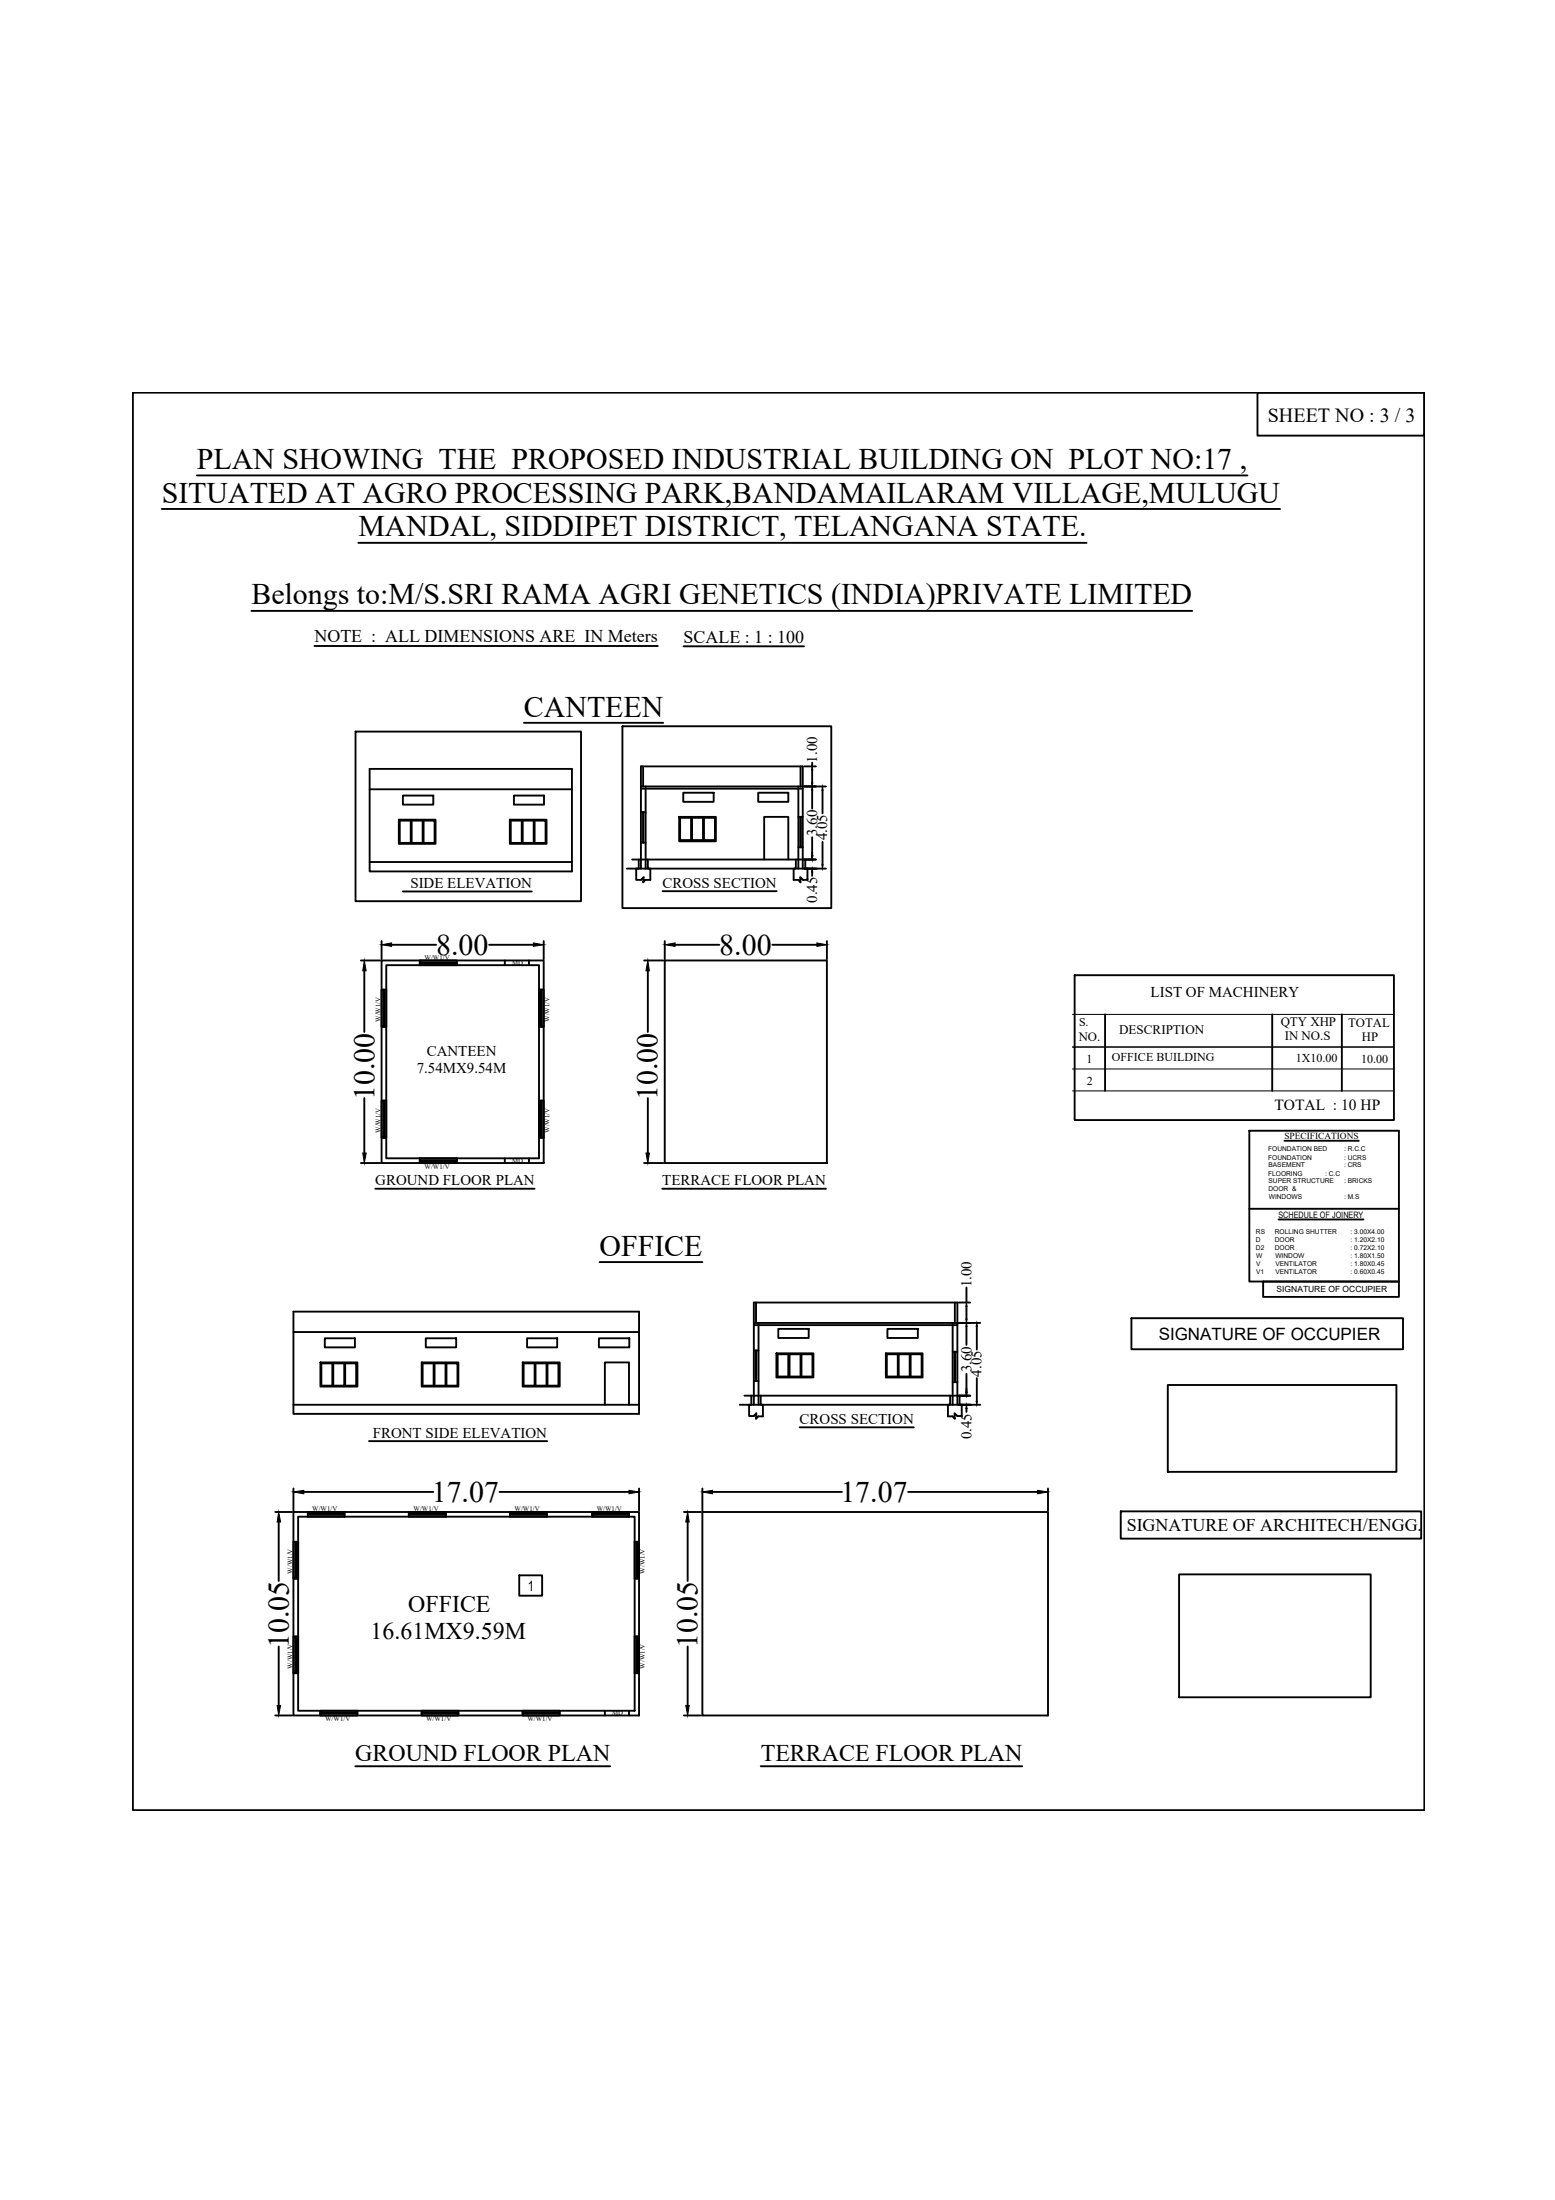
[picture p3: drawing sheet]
<svg xmlns="http://www.w3.org/2000/svg" width="210mm" height="297mm" viewBox="0 0 210 297" stroke-linecap="round" stroke-linejoin="round" font-family="sans-serif">
<!-- layer: 0 -->
<g fill="none" stroke="#000" stroke-width=".25">
<path d="M17.9 53h174.4v191.4h-174.4zM21.8 68.7h151M26.6 64.2h141.8M48.4 73.3h98.3M33.9 82.5h127M42.4 87.2h46.4M48 98.8h30.4v22.9h-30.4zM70.7 97.6h18.8M84 98.1h28.2v24.5h-28.2zM92.3 87.3h16.2M49.9 103.8h27.3v13.9h-27.3zM49.9 116.4h27.3"/>
<path d="M49.9 106.6h27.3M53.8 110.7h5v3.2h-5zM54 110.8h4.7v3h-4.7zM55.4 110.8v3M55.6 110.8v3M57.1 110.8v3M57.2 110.8v3M68.8 110.7h5v3.2h-5zM68.9 110.8h4.7v3h-4.7zM70.4 110.8v3M70.6 110.8v3M72 110.8v3"/>
<path d="M72.2 110.8v3M84.6 117.3h26.9M85.3 116h24.8M86.2 116v1.3M86.5 117.3v-13.8h21.9v13.8M86.5 106.2h21.9M86.5 106.5h21.9M86.5 113.8h.7M86.5 109.7h.7M86.8 103.5v2.7M86.8 109.7v4.1M86.9 109.7v4.1"/>
<path d="M87.2 106.2v11.1M87.4 116v1.3h.4v1.5h-.7l-.3 .3 .1-.7-.4 .4h-.6v-1.5M91.7 110.3h4.9v3.3h-4.9zM91.8 110.4h4.7v3h-4.7zM93.3 110.4v3M93.4 110.4v3M94.9 110.4v3M95 110.4v3M103.2 116v-5.7h3.2v5.7M107.4 116v1.3h-.3v1.5h.7l.3 .3-.1-.7 .4 .4h.6v-1.5M107.8 106.2v11.1M107.8 114.4h.6"/>
<path d="M107.8 110.3h.6M108 110.3v4.1M108.1 103.5v2.7M108.1 110.3v4.1M108.6 106.2h2.9M108.6 103.5h1.5M108.7 116v1.3M109.6 103v.5M109.6 103.9v1.8M109.6 106.7v2.5M109.6 113v2.5M109.6 117.7v.6"/>
<path d="M111 106.7v3.1M111 113.7v3.1M48.7 129.7h2.6M49.2 131.1v8.2M51.5 129.7h21.9v27.3h-21.9zM51.5 133.6h.6v5h-.6zM51.5 127.1v2.4M51.5 138.6h.6M51.8 133.6v5M51.9 133.6v5M52.1 130.3h20.7v26.1h-20.7zM52.9 127.6h6"/>
<path d="M54.4 120.4h17.4M56.7 129.7h5v.6h-5zM56.7 129.7v.6M56.7 130.1h5M56.7 129.9h5M66 127.6h6M68.1 129.7v.6M71.4 129.7v.6M72.8 133.6h.6v5h-.6zM72.8 138.6h.6M73 133.6v5M73.1 133.6v5"/>
<path d="M73.4 127.1v2.4M86.9 129.7h2.7M87.4 131.1v8.2M89.4 120.3h15.4M89.7 129.7h21.9v27.3h-21.9zM89.7 127.1v2.4M91.1 127.6h6M104.3 127.6h6M111.6 127.1v2.4M145.1 131.7h43.1v19.5h-43.1zM149.2 137v10.3M171.7 137v10.3"/>
<path d="M181.1 137v10.3M48.7 157h2.6M49.2 148.3v7.4M51.5 148.6h.6v5h-.6zM51.5 153.6h.6M51.8 148.6v5M51.9 148.6v5M56.7 156.4h5v.6h-5zM56.7 156.6h5M56.7 156.8h5M56.7 156.4v.6M68.1 156.4v.6"/>
<path d="M71.4 156.4v.6M72.8 148.6h.6v5h-.6zM72.8 153.6h.6M73 148.6v5M73.1 148.6v5M86.9 157h2.7M87.4 148.3v7.4M168.6 152.7h20.2v20.3h-20.2zM173.4 154h10M39.6 177.1h46.7v13.8h-46.7zM39.6 179.8h46.7M50.7 160.5h21.5"/>
<path d="M80.9 170.4h13.9M89.4 160.5h22.1M101.8 178.6h27.4M101.8 178.9h27.4M102.1 175.9v2.7M102.4 178.6v11.1M128.6 178.6v11.1M128.9 175.9v2.7M129.4 178.6h2.9M129.4 175.9h1.6M130.5 173.8v2.1M130.5 176.4v1.7"/>
<path d="M130.5 179.1v2.5M131.9 179.1v3.1M152.7 178h36.7v4.2h-36.7zM168.6 163.2h20.2M170.5 173h18.3v2.1h-18.3zM172.6 164.6h11.5M39.6 189.7h46.7M43.3 184h4.9v3.2h-4.9zM43.4 184.1h4.7v3h-4.7zM44.9 184.1v3M45 184.1v3M46.5 184.1v3"/>
<path d="M46.6 184.1v3M49.8 194.6h24.1M56.9 184h5v3.2h-5zM57.1 184.1h4.7v3h-4.7zM58.5 184.1v3M58.7 184.1v3M60.1 184.1v3M60.3 184.1v3M70.6 184h5v3.2h-5zM70.7 184.1h4.7v3h-4.7zM72.2 184.1v3M72.3 184.1v3"/>
<path d="M73.8 184.1v3M73.9 184.1v3M81.6 189.7v-5.7h3.3v5.7M99.9 189.7h32.4M100.5 188.4h30.5M101.4 188.4v1.3M101.8 189.7v-13.8h27.4v13.8M101.8 186.5h.6M101.8 182.3h.6M102 182.3v4.2M102.1 182.3v4.2M102.7 188.4v1.3h.3v1.5h-.7l-.2 .4v-.8l-.3 .4h-.7v-1.5"/>
<path d="M104.8 182.7h5v3.3h-5zM105 182.9h4.7v3h-4.7zM106.4 182.9v3M106.6 182.9v3M107.9 192.7h15.4M108.1 182.9v3M108.2 182.9v3M119.6 182.7h4.9v3.3h-4.9zM119.7 182.9h4.7v3h-4.7zM121.2 182.9v3M121.3 182.9v3M122.8 182.9v3"/>
<path d="M122.9 182.9v3M128.3 188.4v1.3h-.3v1.5h.6l.3 .4-.1-.8 .4 .4h.6v-1.5M128.6 186.6h.6M128.6 182.5h.6M128.8 182.5v4.1M128.9 182.5v4.1M129.5 188.4v1.3M130.5 185.5v2.5M130.5 190.2v.4M131.9 186.1v3.1M157.6 187h30.9v11.7h-30.9zM37.2 204.1h2.2"/>
<path d="M37.6 205.5v8M39.6 204.1h46.7v27.5h-46.7zM39.6 208.2h.6v4.9h-.6zM39.6 213.1h.6M39.6 201v3M39.9 208.2v4.9M40 208.2v4.9M40.2 204.8h45.5v26.2h-45.5zM41 201.4h17.5M41.6 204.1h4.9v.7h-4.9zM41.6 204.5h4.9M41.6 204.4h4.9"/>
<path d="M41.6 204.1v.7M55.2 204.1h5v.7h-5zM55.2 204.5h5M55.2 204.4h5M55.2 204.1v.7M67.4 201.4h17.5M68.9 204.1h4.9v.7h-4.9zM68.9 204.5h4.9M68.9 204.4h4.9M68.9 204.1v.7M70.1 212.7h3.1v2.7h-3.1zM80 204.1h4.9v.7h-4.9z"/>
<path d="M80 204.5h4.9M80 204.4h4.9M80 204.1v.7M85.7 208.2h.6v4.9h-.6zM85.7 213.1h.6M85.9 208.2v4.9M86 208.2v4.9M86.3 201v3M92.3 204.1h2.3M92.8 205.5v8M94.8 204.1h46.7v27.5h-46.7zM94.8 201v3"/>
<path d="M96.2 201.4h17.5M122.6 201.4h17.5M141.5 201v3M151.3 204.1h40.5v3.6h-40.5zM159.2 212.6h25.8v16.6h-25.8zM37.2 231.6h2.2M37.6 222.3v8M39.6 221h.6v4.9h-.6zM39.6 225.9h.6M39.9 221v4.9M40 221v4.9M43.3 231h4.9v.6h-4.9z"/>
<path d="M43.3 231.2h4.9M43.3 231.4h4.9M43.3 231v.6M47.9 238.5h34.5M56.9 231h5v.6h-5zM56.9 231.2h5M56.9 231.4h5M56.9 231v.6M70.6 231h5v.6h-5zM70.6 231v.6M70.6 231.2h5M70.6 231.4h5"/>
<path d="M81.6 231v.6M84.9 231v.6M85.7 221h.6v4.9h-.6zM85.7 225.9h.6M85.9 221v4.9M86 221v4.9M92.3 231.6h2.3M92.8 222.3v8M102.7 238.5h35.3"/>
</g>
<g fill="#000" stroke="#000" stroke-width=".13">
<path d="M109.5 115.5h.2l-.1 .5zM109.6 117.3l.1 .4h-.2zM109.6 106.2l.1 .5h-.2zM109.5 105.7h.2l-.1 .5zM109.6 103.5l.1 .4h-.2zM111 106.2l.1 .5h-.2zM110.9 116.8h.2l-.1 .5zM49.2 129.7l.2 1.4h-.4zM51.5 127.6l1.4-.3v.5zM72 127.3l1.4 .3-1.4 .2zM87.4 129.7l.3 1.4h-.5zM89.7 127.6l1.4-.3v.5z"/>
<path d="M110.3 127.3l1.3 .3-1.3 .2zM49 155.7h.4l-.2 1.3zM87.2 155.7h.5l-.3 1.3zM130.5 178.6v.5h-.1zM130.4 178.1h.1v.5zM130.5 175.9v.5h-.1zM131.9 178.6v.5h-.1zM130.4 188h.1v.4zM130.5 189.7v.5h-.1zM131.8 189.2h.1v.5zM37.6 204.1l.3 1.4h-.5zM39.6 201.4l1.4-.2v.5z"/>
<path d="M84.9 201.2l1.4 .2-1.4 .3zM92.8 204.1l.2 1.4h-.4zM94.8 201.4l1.4-.2v.5zM140.1 201.2l1.4 .2-1.4 .3zM37.4 230.3h.5l-.3 1.3zM92.6 230.3h.4l-.2 1.3z"/>
</g>
<path d="M144.8 137h43.4M144.8 141.4h43.4M144.8 144.3h43.4M144.8 147.3h43.4M188.8 152.6v.1" fill="none" stroke="#000" stroke-width=".13"/>
<!-- layer: 15.format -->
<path d="M169.7 53h22.6v5.8h-22.6zM54.4 107.4h4.1v1.2h-4.1zM69.4 107.4h4v1.2h-4zM92.2 107h4.1v1.3h-4.1zM102.3 107h4.1v1.3h-4.1zM105.1 179.4h4.1v1.3h-4.1zM119.8 179.4h4.1v1.3h-4.1zM43.8 180.7h4.1v1.2h-4.1zM57.5 180.7h4.1v1.2h-4.1zM71.1 180.7h4.1v1.2h-4.1zM80.8 180.7h4.1v1.2h-4.1z" fill="none" stroke="#000" stroke-width=".25"/>
<g font-size="4">
<text x="26.6" y="63.3">PLAN SHOWING THE PROPOSED INDUSTRIAL BUILDING ON PLOT NO:17 ,</text>
<text x="21.8" y="67.9">SITUATED AT AGRO PROCESSING PARK,BANDAMAILARAM VILLAGE,MULUGU</text>
<text x="48.4" y="72.4">MANDAL, SIDDIPET DISTRICT, TELANGANA STATE.</text>
<text x="33.9" y="81.6">Belongs to:M/S.SRI RAMA AGRI GENETICS (INDIA)PRIVATE LIMITED</text>
<text x="70.7" y="96.7">CANTEEN</text>
<text x="58.9" y="128.9">8.00</text>
<text x="97.1" y="128.9">8.00</text>
<text x="50.5" y="148.5" transform="rotate(-90 50.5 148.5)">10.00</text>
<text x="88.8" y="148.5" transform="rotate(-90 88.8 148.5)">10.00</text>
<text x="80.9" y="169.6">OFFICE</text>
<text x="58.3" y="202.8">17.07</text>
<text x="113.4" y="202.8">17.07</text>
<text x="39" y="222.5" transform="rotate(-90 39 222.5)">10.05</text>
<text x="94.1" y="222.5" transform="rotate(-90 94.1 222.5)">10.05</text>
</g>
<g font-size="3.2">
<text x="50" y="221.3">16.61MX9.59M</text>
<text x="55.1" y="217.7">OFFICE</text>
<text x="47.9" y="237.8">GROUND FLOOR PLAN</text>
<text x="102.7" y="237.8">TERRACE FLOOR PLAN</text>
</g>
<text font-size="2.7" x="171.1" y="57">SHEET NO : 3 / 3</text>
<g font-size="2.4">
<text x="42.4" y="86.7">NOTE : ALL DIMENSIONS ARE IN Meters</text>
<text x="92.3" y="86.8">SCALE : 1 : 100</text>
<text x="152.1" y="206.8">SIGNATURE OF ARCHITECH/ENGG.</text>
</g>
<text font-size="2.3" x="156.4" y="180.9">SIGNATURE OF OCCUPIER</text>
<text font-size="2.1" x="172" y="149.9">TOTAL : 10 HP</text>
<g font-size="2">
<text x="110.3" y="103" transform="rotate(-90 110.3 103)">1.00</text>
<text x="110.3" y="112.9" transform="rotate(-90 110.3 112.9)">3.60</text>
<text x="111.7" y="113.5" transform="rotate(-90 111.7 113.5)">4.05</text>
<text x="55.4" y="119.9">SIDE ELEVATION</text>
<text x="89.4" y="119.9">CROSS SECTION</text>
<text x="110.3" y="121.9" transform="rotate(-90 110.3 121.9)">0.45</text>
<text x="155.3" y="134.5">LIST OF MACHINERY</text>
<text x="57.6" y="142.6">CANTEEN</text>
<text x="56.2" y="144.9">7.54MX9.54M</text>
<text x="50.7" y="160">GROUND FLOOR PLAN</text>
<text x="89.4" y="160">TERRACE FLOOR PLAN</text>
<text x="131.1" y="173.8" transform="rotate(-90 131.1 173.8)">1.00</text>
<text x="131.1" y="185.3" transform="rotate(-90 131.1 185.3)">3.60</text>
<text x="132.5" y="185.9" transform="rotate(-90 132.5 185.9)">4.05</text>
<text x="50.3" y="194.2">FRONT SIDE ELEVATION</text>
<text x="107.9" y="192.3">CROSS SECTION</text>
<text x="131.1" y="194.3" transform="rotate(-90 131.1 194.3)">0.45</text>
</g>
<text font-size="1.9" x="71.2" y="214.8">1</text>
<text font-size="1.8" x="151.1" y="139.7">DESCRIPTION</text>
<g font-size="1.7">
<text x="145.6" y="140.6">NO.</text>
<text x="172.9" y="138.5">QTY XHP</text>
<text x="173.4" y="140.4">IN NO.S</text>
<text x="182" y="138.7">TOTAL</text>
<text x="183.8" y="140.6">HP</text>
</g>
<g font-size="1.6">
<text x="145.7" y="138.5">S.</text>
<text x="146.7" y="143.6">1</text>
<text x="150.1" y="143.3">OFFICE BUILDING</text>
<text x="174.9" y="143.4">1X10.00</text>
<text x="183.8" y="143.5">10.00</text>
<text x="146.7" y="146.5">2</text>
</g>
<text font-size="1.3" x="173.4" y="153.8">SPECIFICATIONS</text>
<text font-size="1.2" x="172.6" y="164.4">SCHEDULE OF JOINERY</text>
<text font-size="1.1" x="172.3" y="174.5">SIGNATURE OF OCCUPIER</text>
<g font-size=".9">
<text x="57.3" y="129.6">W/W1/V</text>
<text x="69.1" y="130.3">MD</text>
<text x="51.4" y="138" transform="rotate(-90 51.4 138)">W/W1/V</text>
<text x="74.2" y="138" transform="rotate(-90 74.2 138)">W/W1/V</text>
<text x="51.4" y="153" transform="rotate(-90 51.4 153)">W/W1/V</text>
<text x="74.2" y="153" transform="rotate(-90 74.2 153)">W/W1/V</text>
<text x="171.2" y="155.5">FOUNDATION BED</text>
<text x="181.4" y="155.5">: R.C.C</text>
<text x="57.3" y="157.8">W/W1/V</text>
<text x="69.1" y="157">MD</text>
<text x="171.2" y="156.6">FOUNDATION</text>
<text x="171.2" y="158.7">FLOORING</text>
<text x="171.2" y="157.6">BASEMENT</text>
<text x="171.2" y="159.8">SUPER STRUCTURE</text>
<text x="171.2" y="160.8">DOOR &amp;</text>
<text x="171.3" y="161.9">WINDOWS</text>
<text x="178.9" y="158.7">: C.C</text>
<text x="181.4" y="156.6">: UCRS</text>
<text x="181.4" y="157.6">: CRS</text>
<text x="181.4" y="159.8">: BRICKS</text>
<text x="181.4" y="161.9">: M.S</text>
<text x="169.5" y="166.6">RS</text>
<text x="169.5" y="167.7">D</text>
<text x="172.1" y="166.6">ROLLING SHUTTER</text>
<text x="172.1" y="167.7">DOOR</text>
<text x="182.3" y="166.6">: 3.00X4.00</text>
<text x="182.3" y="167.7">: 1.20X2.10</text>
<text x="169.5" y="168.8">D2</text>
<text x="169.6" y="169.9">W</text>
<text x="169.6" y="171">V</text>
<text x="169.6" y="172">V1</text>
<text x="172.1" y="168.8">DOOR</text>
<text x="172.2" y="169.9">WINDOW</text>
<text x="172.2" y="171">VENTILATOR</text>
<text x="172.2" y="172">VENTILATOR</text>
<text x="182.3" y="168.8">: 0.72X2.10</text>
<text x="182.3" y="169.9">: 1.80X1.50</text>
<text x="182.3" y="171">: 1.80X0.45</text>
<text x="182.3" y="172">: 0.60X0.45</text>
<text x="42.1" y="204">W/W1/V</text>
<text x="55.8" y="204">W/W1/V</text>
<text x="69.5" y="204">W/W1/V</text>
<text x="80.5" y="204">W/W1/V</text>
<text x="39.5" y="212.5" transform="rotate(-90 39.5 212.5)">W/W1/V</text>
<text x="87" y="212.5" transform="rotate(-90 87 212.5)">W/W1/V</text>
<text x="39.5" y="225.3" transform="rotate(-90 39.5 225.3)">W/W1/V</text>
<text x="87" y="225.3" transform="rotate(-90 87 225.3)">W/W1/V</text>
<text x="43.9" y="232.4">W/W1/V</text>
<text x="57.5" y="232.4">W/W1/V</text>
<text x="71.2" y="232.4">W/W1/V</text>
<text x="82.6" y="231.6">MD</text>
</g>
</svg>
